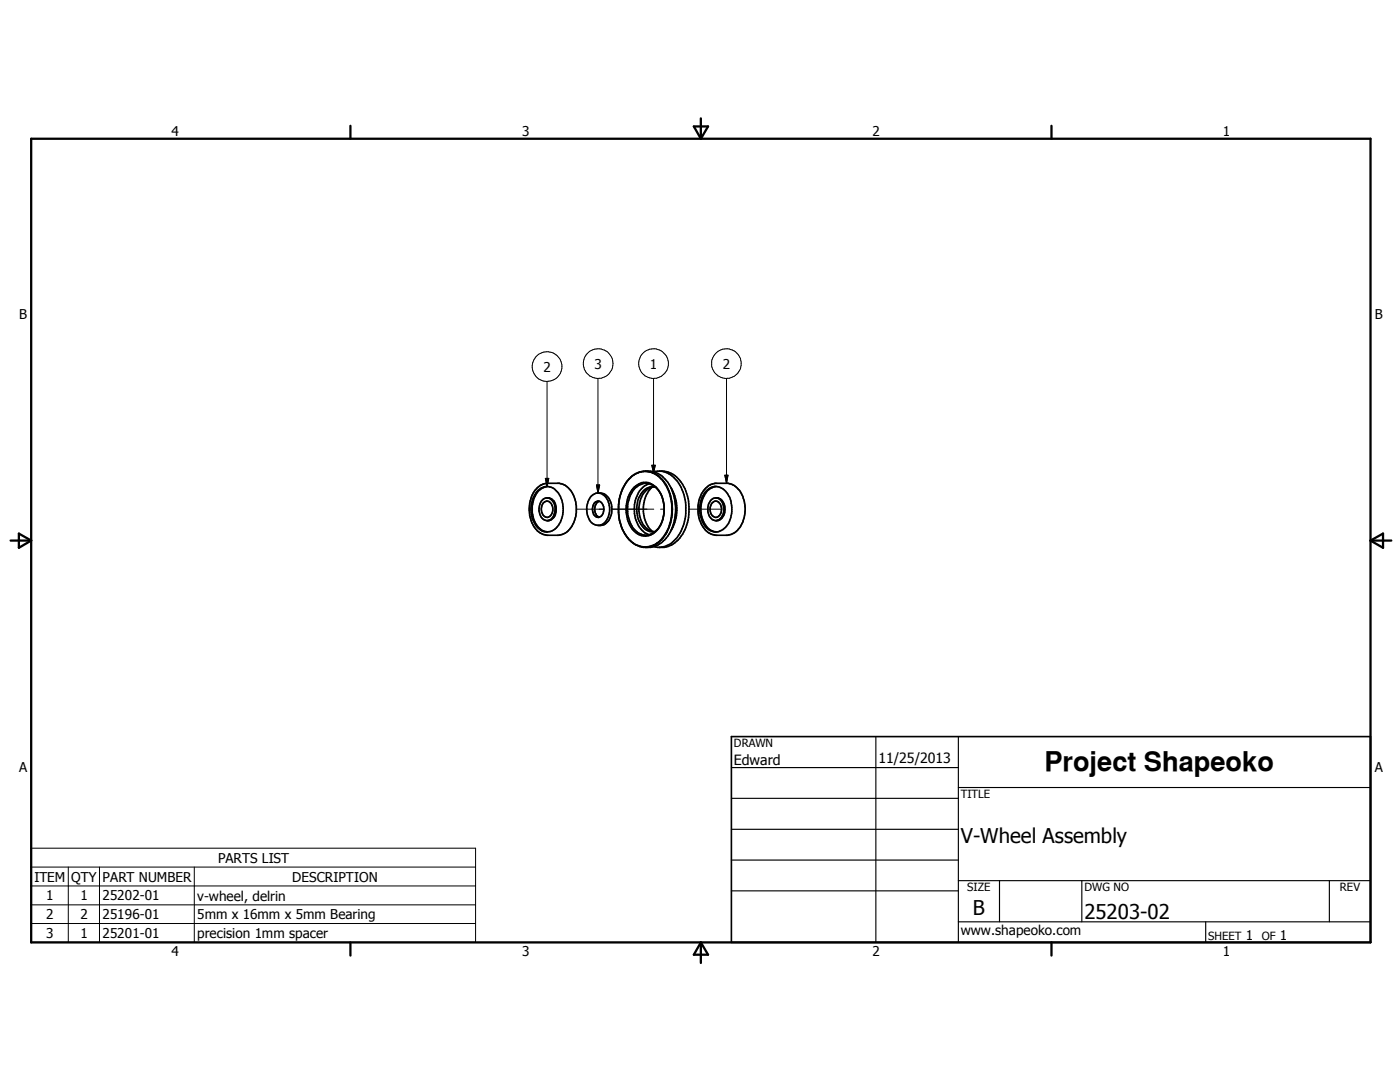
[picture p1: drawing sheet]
<svg xmlns="http://www.w3.org/2000/svg" width="279mm" height="216mm" viewBox="0 0 279 216" stroke-linecap="round" stroke-linejoin="round" font-family="sans-serif">
<g fill="none" stroke="#000" stroke-width=".2">
<path d="M109.2 76.1v21M119.3 75.5v22.9M130.4 75.5v18.9M145 75.5v20.9M108.8 95.5h.7l-.3 1.6zM119 96.8h.7l-.4 1.6zM130.1 92.8h.7l-.4 1.6zM144.7 94.8h.6l-.3 1.6zM115 101.6h5.5M122.1 101.6h8.4M131.8 101.6h.7M137.5 101.6h6.5"/>
<path d="M6.2 169.2h88.7v18.8h-88.7zM6.2 173h88.7M6.2 176.8h88.7M13.6 173v15M19.9 173v15M38.8 173v15M6.2 180.6h88.7M6.2 184.3h88.7"/>
<circle cx="109.2" cy="73.2" r="2.98"/>
<circle cx="119.3" cy="72.5" r="2.95"/>
<circle cx="130.4" cy="72.6" r="2.96"/>
<circle cx="145" cy="72.5" r="2.95"/>
</g>
<g fill="none" stroke="#000" stroke-width=".33">
<path d="M107.1 98.1a2.6 2.6 0 0 1 4.5 .6 5.5 5.5 0 0 1-1.2 7.1 2.56 2.56 0 0 1-3.5-1 5.9 5.9 0 0 1 .2-6.7zM107.2 97.3l.7-.5 1.1-.4h2.7a4.4 4.4 0 0 1 3.2 4.2l.1 1.8a5.6 5.6 0 0 1-2.1 3.9l-1.4 .5h-2.4a4.5 4.5 0 0 1-3.4-4.2 6.2 6.2 0 0 1 1.5-5.3zM108.1 99.9a1.63 1.63 0 0 1 1.8-.4 1.63 1.63 0 0 1 1.1 1.5 2.13 2.13 0 0 1-1.9 2.9 2.33 2.33 0 0 1-1.4-3.2zM109.3 97.1a3.7 3.7 0 0 0-3 3.5 4.8 4.8 0 0 0 2.4 5.4M109.4 99.4a2.53 2.53 0 0 1 .2 4.4l-.3 .1M119.4 98.4a2.83 2.83 0 0 1 2.3 2.8 3.2 3.2 0 0 1-2 3.6 2.38 2.38 0 0 1-2.5-2.3 3.6 3.6 0 0 1 1.7-4.1 2.62 2.62 0 0 1 3.2 2.7 3 3 0 0 1-2.3 3.8h-.5M123.5 100l-.1 1.1M123.7 99.1l-.1 .5M123.7 99a6.4 6.4 0 0 1 3.9-4.8 5.2 5.2 0 0 1 6.6 3.8 9.4 9.4 0 0 1-2.2 10.3 4.8 4.8 0 0 1-5.5 .2l-.9-.8M124.5 97.2l-.6 1.4a10.8 10.8 0 0 0-.5 3.7M125.6 95.5l-1.1 1.6M127.6 94.2l-1.1 .5-.6 .5"/>
<path d="M128 94.1a4.7 4.7 0 0 1 5.1 3.1 10.1 10.1 0 0 1 .3 8.2 5.7 5.7 0 0 1-4.1 3.7 4.7 4.7 0 0 1-4.7-2.8l-.5-.9-.5-1.6M129.2 94a6.1 6.1 0 0 1 4.7 5 9.7 9.7 0 0 1-1.9 8.7l-1.3 1.1-1.5 .4M129.5 96.5a5.1 5.1 0 0 0-2.9 5.6 5.2 5.2 0 0 0 2.6 4.5l.3 .1M129.5 96.5a3.4 3.4 0 0 0-3.8 2.5 6.4 6.4 0 0 0 1.4 7.1 2.84 2.84 0 0 0 4.4-.8M129.5 96.5l1.2 .7 .8 .8M130.2 97.2a6.4 6.4 0 0 0 0 8.8M130.2 97.2a3.9 3.9 0 0 0-2.6 3.6 4.8 4.8 0 0 0 2.3 5.2h.3M130.5 94.1a4.8 4.8 0 0 1 5.2 1.8 9.8 9.8 0 0 1-.3 11.8 5 5 0 0 1-4.9 1.4M130.5 97.2h-.3M130.8 97.2a2.98 2.98 0 0 0-3.3 2.1 5.7 5.7 0 0 0 1.5 6.5 2.41 2.41 0 0 0 1.8 .2M131.8 98.4l.5 1.2 .2 1.5M132 94a6.4 6.4 0 0 1 4.6 5.2 9.8 9.8 0 0 1-.5 6.3 5.3 5.3 0 0 1-4.4 3.7"/>
<path d="M133.9 97.3a8.5 8.5 0 0 1 0 8.6M134.6 99.3a8.7 8.7 0 0 1 0 4.6M140.7 98.2a2.66 2.66 0 0 1 2.6-1.1 2.66 2.66 0 0 1 2.1 1.8 5.5 5.5 0 0 1-1.1 6.8 2.74 2.74 0 0 1-4.2-1.7 6 6 0 0 1 .6-5.8zM140.8 97.5l.8-.7 .7-.3 3.1-.1a3.5 3.5 0 0 1 2.4 1.8l.5 1.2a6.3 6.3 0 0 1 .1 4.1 4.1 4.1 0 0 1-3.2 3.3h-2.4a3.4 3.4 0 0 1-2-1.1l-.8-1.1-.4-1.1a6.7 6.7 0 0 1 0-4.1l.4-.8zM141.9 99.7a1.68 1.68 0 0 1 1.9-.1 1.68 1.68 0 0 1 .9 1.7 2.06 2.06 0 0 1-1.9 2.6 2.23 2.23 0 0 1-1.4-3zM143 97.1a3.5 3.5 0 0 0-3 3.1 5.4 5.4 0 0 0 1.8 5.6l1.2 .3M143.1 99.4a2.52 2.52 0 0 1 1.4 2.3 2.52 2.52 0 0 1-1.5 2.2M108.4 100.4a1 1 0 0 1 1.1-.4 1 1 0 0 1 .7 .9 1.74 1.74 0 0 1-1 2.4 1.8 1.8 0 0 1-.8-2.9zM109 106.1h.3M118.6 100.4a.96 .96 0 0 1 1-.4 .96 .96 0 0 1 .7 .7 1.6 1.6 0 0 1-1.1 2.5 1.88 1.88 0 0 1-.6-2.8zM119.6 100a1.84 1.84 0 0 0 0 3.2M123.4 102.2l.1 1.1 .5 1.6"/>
<path d="M123.5 102.8l.1 .6M124.1 105.3l1.2 2.1M130.2 106l.3 .1M132.4 100.2a4.4 4.4 0 0 0-3.3-3.9 4 4 0 0 0-4 3.7 6.9 6.9 0 0 0 1.3 5.8 3.2 3.2 0 0 0 5.4-1l.6-1.6M132.5 100.5a6.7 6.7 0 0 1-.8 4.4M132.5 102.1l-.1 .9M142.1 100.4a1 1 0 0 1 1.1-.3 1 1 0 0 1 .7 .9 1.74 1.74 0 0 1-1 2.3 1.31 1.31 0 0 1-1.2-1.4 2.19 2.19 0 0 1 .4-1.5zM146 147h127.5v41h-127.5z"/>
</g>
<g fill="none" stroke="#000" stroke-width=".46">
<path d="M6.2 27.7h267.3v160.3h-267.3zM69.9 25.1v2.6M138.5 25.2h2.8l-1.4 2.5zM139.9 23.6v4.1M209.8 25.1v2.6M2.1 107.9h4.1M3.8 106.5l2.4 1.4-2.4 1.4zM273.5 107.9h4.2M273.5 107.9l2.5-1.4v2.8zM69.9 188v2.7M139.9 188v4.2M139.9 188l1.4 2.5h-2.8z"/>
<path d="M209.8 188v2.7"/>
</g>
<g fill="none" stroke="#000" stroke-width=".23">
<path d="M146 153.2h45.3M146 159.3h45.3M174.8 147v41M191.3 157.1h82.2M191.3 147v41M146 165.5h45.3M146 171.6h45.3M146 177.8h45.3M191.3 175.7h82.2M199.5 175.7v8.2M215.9 175.7v8.2M265.3 175.7v8.2"/>
<path d="M191.3 183.9h82.2M240.6 183.9v4.1"/>
</g>
<path d="M108.8 95.5h.7l-.3 1.6zM119 96.8h.7l-.4 1.6zM130.1 92.8h.7l-.4 1.6zM144.7 94.8h.6l-.3 1.6z" fill="#000"/>
<text font-size="5.4" x="208.4" y="153.8">Project Shapeoko</text>
<g font-size="4.1">
<text x="191.7" y="168.3">V-Wheel Assembly</text>
<text x="194.2" y="182.5">B</text>
<text x="216.4" y="183.4">25203-02</text>
</g>
<g font-size="2.8">
<text x="146.5" y="152.6">Edward</text>
<text x="175.3" y="152.2">11/25/2013</text>
</g>
<g font-size="2.7">
<text x="34.2" y="27.1">4</text>
<text x="104.2" y="27.1">3</text>
<text x="174.1" y="27.1">2</text>
<text x="244.1" y="27.1">1</text>
<text x="3.8" y="63.7">B</text>
<text x="274.4" y="63.7">B</text>
<text x="108.5" y="74.2">2</text>
<text x="118.7" y="73.6">3</text>
<text x="129.7" y="73.6">1</text>
<text x="144.2" y="73.6">2</text>
<text x="3.8" y="154.1">A</text>
<text x="274.4" y="154.1">A</text>
<text x="43.5" y="172.2">PARTS LIST</text>
<text x="6.9" y="175.9">ITEM</text>
<text x="9.2" y="179.7">1</text>
<text x="14.2" y="175.9">QTY</text>
<text x="16" y="179.7">1</text>
<text x="20.5" y="179.7">25202-01</text>
<text x="20.5" y="175.9">PART NUMBER</text>
<text x="39.4" y="179.7">v-wheel, delrin</text>
<text x="58.3" y="175.9">DESCRIPTION</text>
<text x="9.2" y="183.4">2</text>
<text x="16" y="183.4">2</text>
<text x="20.5" y="183.4">25196-01</text>
<text x="39.4" y="183.4">5mm x 16mm x 5mm Bearing</text>
<text x="9.2" y="187.2">3</text>
<text x="16" y="187.2">1</text>
<text x="20.5" y="187.2">25201-01</text>
<text x="34.2" y="190.7">4</text>
<text x="39.4" y="187.2">precision 1mm spacer</text>
<text x="104.2" y="190.7">3</text>
<text x="174.1" y="190.7">2</text>
<text x="191.7" y="186.5">www.shapeoko.com</text>
<text x="244.1" y="190.7">1</text>
<text x="248.6" y="187.5">1</text>
<text x="255.4" y="187.5">1</text>
</g>
<g font-size="2.3">
<text x="146.5" y="149.1">DRAWN</text>
<text x="191.7" y="159.3">TITLE</text>
<text x="193" y="177.9">SIZE</text>
<text x="216.4" y="177.9">DWG NO</text>
<text x="267.4" y="177.9">REV</text>
<text x="241.1" y="187.5">SHEET</text>
<text x="251.8" y="187.5">OF</text>
</g>
</svg>
